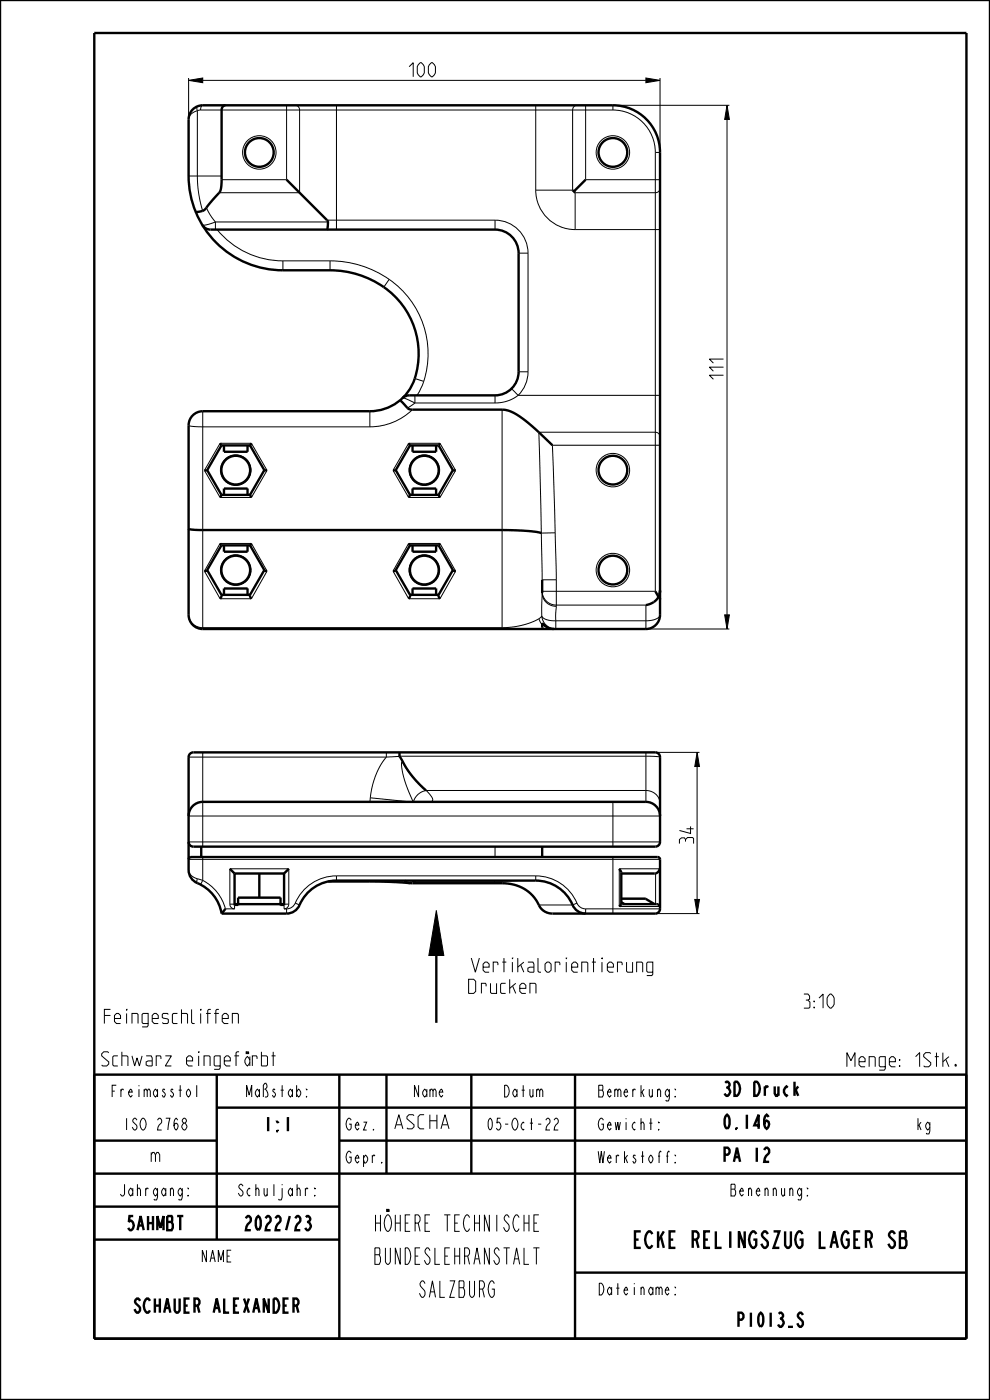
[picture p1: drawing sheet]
<svg xmlns="http://www.w3.org/2000/svg" width="210mm" height="297mm" viewBox="0 0 210 297" stroke-linecap="round" stroke-linejoin="round" font-family="sans-serif">
<path d="M40 17l3-.5v1zM137 16.5l3 .5-3 .5zM154.2 22.3l.5 3h-1zM153.7 130.4h1l-.5 3zM147.9 159.6l.5 3h-1zM147.4 190.8h1l-.5 3zM92.6 193.2l1.5 9.5h-3.1z" fill="#000"/>
<g fill="none" stroke="#000" stroke-width=".21">
<path d="M40 17l3-.5v1zM40 16.5v8.8a2.16 2.16 0 0 1 1.9-1.8M43 17h94M137 16.5l3 .5-3 .5zM140 16.5v15.8h-1M40 37.3h7M41.9 23.5v15.3l.4 3 .7 2.9M41.9 22.6l-.2 .3 .2 .6M42.5 23.3l-.6 .2M42.5 23.3h87.5M43 22.3l-.3 .3-.2 .7M60.8 22.3v15.8h-13.8"/>
<path d="M62.6 22.3l.6 .3 .3 .6 .1 17.7h-17.1M71.4 22.3v26.4M113.6 22.3v18M122.4 22.3l-.6 .3-.3 .6v17.1h-7.9M124.2 22.3v15.8h15.8M130 23.3a9 9 0 0 1 9 9M139 32.3v93.1h-24v.4M140 40l-.2 .6-.7 .3h-17.1v7.8M154.2 22.3l.5 3h-1zM154.2 25.3v105.1M154.7 22.3h-24.7v1M43.8 44.1l.8 1.5 1.1 1.5"/>
<path d="M45.7 47.1v1.6M45.7 47.1h23.9M45.7 47.1l-1.9 .6h-.9M46 48.7a18 18 0 0 0 14 6.6M60 55.3v2M60 55.3h10M69.4 46.7h35.6M70 55.3a22 22 0 0 1 12.6 4M70 55.3v2M82.6 59.3a19.2 19.2 0 0 1 7.3 21.6M82.6 59.3l-1.2 1.6M105 46.7a7 7 0 0 1 7 7"/>
<path d="M105 46.7v2M110 53.7h2M112 53.7v25.2M113.6 40.3a8.4 8.4 0 0 0 8.4 8.4M122 48.7h18M110 78.9h2M112 78.9a7 7 0 0 1-2.1 5M40 90.2l.8 .3 2 .1h35.7M43 87.2v46.2M46.7 94h6.6l3.3 5.8-3.3 5.7h-6.6l-3.3-5.7zM47.5 95.8h5M78.5 87.2v3.4"/>
<path d="M85.4 84.4l.9 .3 1.7 .8M86.7 94h6.6l3.3 5.8-3.3 5.7h-6.6l-3.3-5.7zM87.5 86.9a13 13 0 0 1-9 3.7M87.5 95.8h5M88 80.3l1.9 .6M88 85.5l-1.6 1.1M88 83.9v1.6M89.9 80.9l-.6 1.5-.8 1.5M105 85.5h-17M105 83.9v1.6M106.5 86.9v46.5M108.5 82.4l1.4 1.5"/>
<path d="M109.9 83.9a7.9 7.9 0 0 1-4.9 1.6M109.9 83.9h30.1M140 92.6l-.3-.6-.7-.3h-24.7l.7 31.3h3M140 94.5h-22.8l.6 18.5M46.7 115.3h6.6l3.3 5.9-3.3 5.8h-6.6l-3.3-5.8zM47.5 117h5M47.5 103.7h5M86.7 115.3h6.6l3.3 5.9-3.3 5.8h-6.6l-3.3-5.8zM87.5 117h5M87.5 103.7h5M117.8 113l.2 10M117.8 113l-3 .1"/>
<path d="M40 130.4a2.87 2.87 0 0 0 3 2.8h63.5a15.8 15.8 0 0 0 7.8-1.9M47.5 124.9h5M87.5 124.9h5M114.3 131.3l.7 1.2M114.9 130.7l-.6 .6M114.9 130.7a2.99 2.99 0 0 0 3 2.7v-1.7M114.9 130.7a3.2 3.2 0 0 0 3 1M115 132.2l1.2 .9 1.3 .3M115 133.2l1.3 .2v-.2M115 125.8l-.1 4.9M115 125.8a2.9 2.9 0 0 0 3 2.8M115 125.8a2.97 2.97 0 0 0 3 2.6h19v5h17.7"/>
<path d="M118 128.6l-.1 3.1M118 123v5.6M140 130.4a2.48 2.48 0 0 1-2.5 1.3h-19.6M153.7 130.4h1l-.5 3zM43 159.6v20M82 159.6v1M137 159.6v10.5M139 159.6h9.4M147.9 159.6l.5 3h-1zM40 178.6h100M40 173.1h100M40 160.6h42"/>
<path d="M78.5 169.2v.9M78.5 169.2l8.5 .9M82 160.6a15.9 15.9 0 0 0-3.5 8.6M84.7 160.4h52.3l3 .2M84.8 160.5l-2.8 .1M90.4 167.7h.1M90.4 167.7a3.4 3.4 0 0 0-2.7 2.4M90.4 167.7a22.4 22.4 0 0 1-4.8-5.6l-.3-.4a4.3 4.3 0 0 0 .2 2.7l.7 2.2 1.5 3.6M90.4 167.7h46.6a2.89 2.89 0 0 1 3 2.8M90.5 167.7l.9 1a.93 .93 0 0 1 .3 1.3l-.7 .1M105 179.6v2.2M130 170.1v9.5"/>
<path d="M147.9 162.6v28.2M40 184.6a2.16 2.16 0 0 0 1.9 1.8M40 182.3h100M41.9 186.4l1.1 .4M41.9 186.4l-.2 .6 .2 .3M43 186.8a9.5 9.5 0 0 1 4.8 6h2M43 181.8v5M43 186.8l-.5 .9M48.8 191.8l.2 .7 .8 .3M48.8 191.8h1M50.5 192.1h-.7v.7M50.5 190.5h9"/>
<path d="M59.5 192.1h.8v.7M60.3 191.8h1M60.3 192.8h.5M60.8 192.8v1M61.3 191.8l-.3 .7-.7 .3M61.3 191.8v-7.5h-12.5v7.5M62.6 191.6a2 2 0 0 1-1.8 1.2M62.6 191.6l1 .4M71.4 185.8a9.5 9.5 0 0 0-8.8 5.8M71.4 185.8v1M71.4 185.8h42.2M78.5 186.8v.2"/>
<path d="M87.3 186.8l.7 .2M88 187l-1.6 .2M88 186.8v.2M92.6 193.2l1.5 9.5h-3.1zM105 186.8v.2M105 187h-17M109.9 186.8l-4.9 .2M113.6 185.8a9.5 9.5 0 0 1 8.8 5.8M113.6 185.8v1M122.4 191.6a2 2 0 0 0 1.8 1.2M122.4 191.6l-.9 .4h-7.2M124.2 192.8v1"/>
<path d="M124.2 192.8h15.8M130 181.8v12M131.4 184.3h8.5v8h-8.5zM131.8 190.7h5.2M139 193.8h9.4M139.1 185.3v6.5M147.4 190.8h1l-.5 3z"/>
<circle cx="55" cy="32.3" r="3.6"/>
<circle cx="130" cy="32.3" r="3.6"/>
<circle cx="50" cy="99.7" r="3.3"/>
<circle cx="90" cy="99.7" r="3.3"/>
<circle cx="130" cy="99.7" r="3.6"/>
<circle cx="50" cy="120.9" r="3.3"/>
<circle cx="90" cy="120.9" r="3.3"/>
<circle cx="130" cy="120.9" r="3.6"/>
</g>
<g fill="none" stroke="#000" stroke-width=".51">
<path d="M0 0h210v297h-210zM20 7h185v277h-185zM40.9 23.2l1.2-.7 .9-.2h87a10 10 0 0 1 10 10v98.1a3 3 0 0 1-3 3h-94a3 3 0 0 1-3-3v-40.2a3 3 0 0 1 3-3h35.5a10.3 10.3 0 0 0 10.1-9.8 17.7 17.7 0 0 0-14.2-19.6l-3.3-.4-11.1-.1a20 20 0 0 1-20-20v-12l.3-1.3zM47.8 22.3l-.5 .3-.3 .7v14.8a3.9 3.9 0 0 1-1.5 3.8l-1.7 2.2a2.32 2.32 0 0 1-2.3 .8M60.8 38.1l8.6 8.6a1.03 1.03 0 0 1 .1 1.2l-.1 .8M124.2 38.1l-2.4 2.5M42.9 47.7a2 2 0 0 0 1.7 1h60.4a5 5 0 0 1 5 5v25.2a5 5 0 0 1-5 5h-18.2l-.8 .1-.6 .4M121.5 40.3l.3 .3M121.8 40.6l.2 .3M43.9 99.7l-.5 .1M43.9 99.7l3.1 5.3M46.7 94l.3 .5"/>
<path d="M47 94.5h6M47 94.5l-3.1 5.2M47.5 94.5v1.3h5v-1.3M53 94.5l3.1 5.2M53.3 94l-.3 .5M56.1 99.7l-3.1 5.3M56.1 99.7l.5 .1M83.9 99.7l-.5 .1M83.9 99.7l3.1 5.3M84.8 84.9l.7 .6a2.6 2.6 0 0 0 1.7 1.4h19.3a8.2 8.2 0 0 1 5 2.4l2.8 2.4M86.7 94l.3 .5M87 94.5h6"/>
<path d="M87 94.5l-3.1 5.2M87.5 94.5v1.3h5v-1.3M93 94.5l3.1 5.2M93.3 94l-.3 .5M96.1 99.7l-3.1 5.3M96.1 99.7l.5 .1M114.3 91.7h.1M114.3 91.7l2.9 2.8M40 112.2l.8 .2h1.9h63.8a36.2 36.2 0 0 1 8.3 .7M46.7 115.3l.3 .4M47 115.7h6M47 115.7l-3.1 5.3-.5 .2"/>
<path d="M47 105h6M47 105l-.3 .5M47.5 105v-1.4h5v1.4M47.5 115.7v1.3h5v-1.3M53 105l.3 .5M53 115.7l3.1 5.3 .5 .2M53.3 115.3l-.3 .4M86.7 115.3l.3 .4M87 115.7h6M87 115.7l-3.1 5.3-.5 .2M87 105h6M87 105l-.3 .5"/>
<path d="M87.5 115.7v1.3h5v-1.3M87.5 105v-1.4h5v1.4M93 105l.3 .5M93 115.7l3.1 5.3M93.3 115.3l-.3 .4M43.9 120.9l3.1 5.3M47 126.2h6M47 126.2l-.3 .8M47.5 126.2v-1.4h5v1.4M53 126.2l.3 .8M56.1 120.9l-3.1 5.3M83.9 120.9l3.1 5.3-.3 .8"/>
<path d="M87 126.2h6M87.5 126.2v-1.4h5v1.4M93 126.2l.3 .8M96.1 120.9l-3.1 5.3M96.1 121l.5 .2M115 132.2a3.1 3.1 0 0 0 2.5 1.2M115 123v2.8M115 132.2v1M139 125.4l.7 1.2M139.7 126.6a3.6 3.6 0 0 1-2.7 1.8M139.7 126.5l.3 .7M139.8 126.2l-.1 .4"/>
<path d="M139.9 126.2h-.1M140 125.3l-.1 .8M140 125.3l-.1 .9M140 125.2v.1M84.8 159.6l-.1 .8a23.2 23.2 0 0 0 5.7 7.3M40 178.6a1 1 0 0 0 1 1h98a1 1 0 0 0 1-1v-18a1 1 0 0 0-1-1h-98a1 1 0 0 0-1 1v24a3.3 3.3 0 0 0 2.7 3.1 8.5 8.5 0 0 1 4.3 6.1M40 173.1a3 3 0 0 1 3-3h94a3 3 0 0 1 3 3M42.7 179.6v2.2M115 179.6v2.2M40 182.3l.1-.2 .4-.3h99l.4 .3 .1 .2v10.5a1 1 0 0 1-1 1h-21.8a3.4 3.4 0 0 1-3.2-2.4 8.2 8.2 0 0 0-7.5-4l-19.6-.1M47 193.8h13.8a3 3 0 0 0 2.8-1.8 8.5 8.5 0 0 1 7.8-5.2h42.2a8.7 8.7 0 0 1 8.1 5.7 3 3 0 0 0 2.5 1.3M47.8 192.8l-.8 1"/>
<path d="M48.8 184.3l1 1M49.8 185.3v6.8M49.8 192h.7M49.8 191.8h10.5M49.8 185.3h10.5M50.5 192.1v-1.7h9v1.7M55 185.3v5.1M59.5 192h.8M60.3 185.3v6.8M61.3 184.3l-1 1M69.6 187h10.7l6.6 .3M85.8 186.8l.5 .4 .6 .1"/>
<path d="M131.4 184.3l.4 .8v6.8M131.8 191.9l-.4 .4M131.8 191.9h.1M131.8 191.9l7.5-.1 .4 .2 .2 .3M131.8 190.6h5.1l1.9 1.2M131.8 191.4l.7 .4M139.9 184.3l-.3 .7-.6 .3h-7.2M92.6 202.7v14.3M20 228h185v56M46 235h159M46 228v35M72 228v56"/>
<path d="M82 228v21M100 228v21M122 228v56M20 242h26M20 249h185M20 256h52M72 242h133M20 263h52M122 270h83"/>
<circle cx="55" cy="32.3" r="3.1"/>
<circle cx="130" cy="32.3" r="3.1"/>
<circle cx="50" cy="99.7" r="3.1"/>
<circle cx="90" cy="99.7" r="3.1"/>
<circle cx="130" cy="99.7" r="3.1"/>
<circle cx="50" cy="120.9" r="3.1"/>
<circle cx="90" cy="120.9" r="3.1"/>
<circle cx="130" cy="120.9" r="3.1"/>
</g>
<g font-size="4.6">
<text x="77.1" y="261.2">HÖHERE TECHNISCHE</text>
<text x="77.1" y="268.2">BUNDESLEHRANSTALT</text>
<text x="130.7" y="264.7">ECKE RELINGSZUG LAGER SB</text>
<text x="87.6" y="275.2">SALZBURG</text>
</g>
<g font-size="3.9">
<text x="86.8" y="16.3">100</text>
<text x="153.5" y="80.5" transform="rotate(-90 153.5 80.5)">111</text>
<text x="147.1" y="179" transform="rotate(-90 147.1 179)">34</text>
<text x="99.4" y="206.2">Vertikalorientierung</text>
<text x="99.4" y="210.7">Drucken</text>
<text x="168.4" y="213.9">3:10</text>
<text x="21.6" y="217.1">Feingeschliffen</text>
<text x="21.6" y="226.1">Schwarz eingefärbt</text>
<text x="179.1" y="226.3">Menge: 1Stk.</text>
<text x="153.2" y="232.5">3D Druck</text>
<text x="55.5" y="240">1:1</text>
<text x="83.2" y="239.5">ASCHA</text>
<text x="153.2" y="239.5">0.146</text>
<text x="31.6" y="246.5">m</text>
<text x="153.2" y="246.5">PA 12</text>
<text x="26" y="261">5AHMBT</text>
<text x="50.8" y="261">2022/23</text>
<text x="26.1" y="278.5">SCHAUER ALEXANDER</text>
<text x="155.3" y="281.5">P1013_S</text>
</g>
<g font-size="3.3">
<text x="22.3" y="232.7">Freimasstol</text>
<text x="51.2" y="232.7">Maßstab:</text>
<text x="87.1" y="232.7">Name</text>
<text x="106.1" y="232.7">Datum</text>
<text x="127.1" y="232.7">Bemerkung:</text>
<text x="25.2" y="239.7">ISO 2768</text>
<text x="73.2" y="239.7">Gez.</text>
<text x="102.2" y="239.7">05-Oct-22</text>
<text x="127.1" y="239.7">Gewicht:</text>
<text x="194.2" y="239.7">kg</text>
<text x="73.2" y="246.7">Gepr.</text>
<text x="127.1" y="246.7">Werkstoff:</text>
<text x="24.2" y="253.7">Jahrgang:</text>
<text x="49.2" y="253.7">Schuljahr:</text>
<text x="153.7" y="253.7">Benennung:</text>
<text x="42.1" y="267.7">NAME</text>
<text x="127.1" y="274.7">Dateiname:</text>
</g>
</svg>
